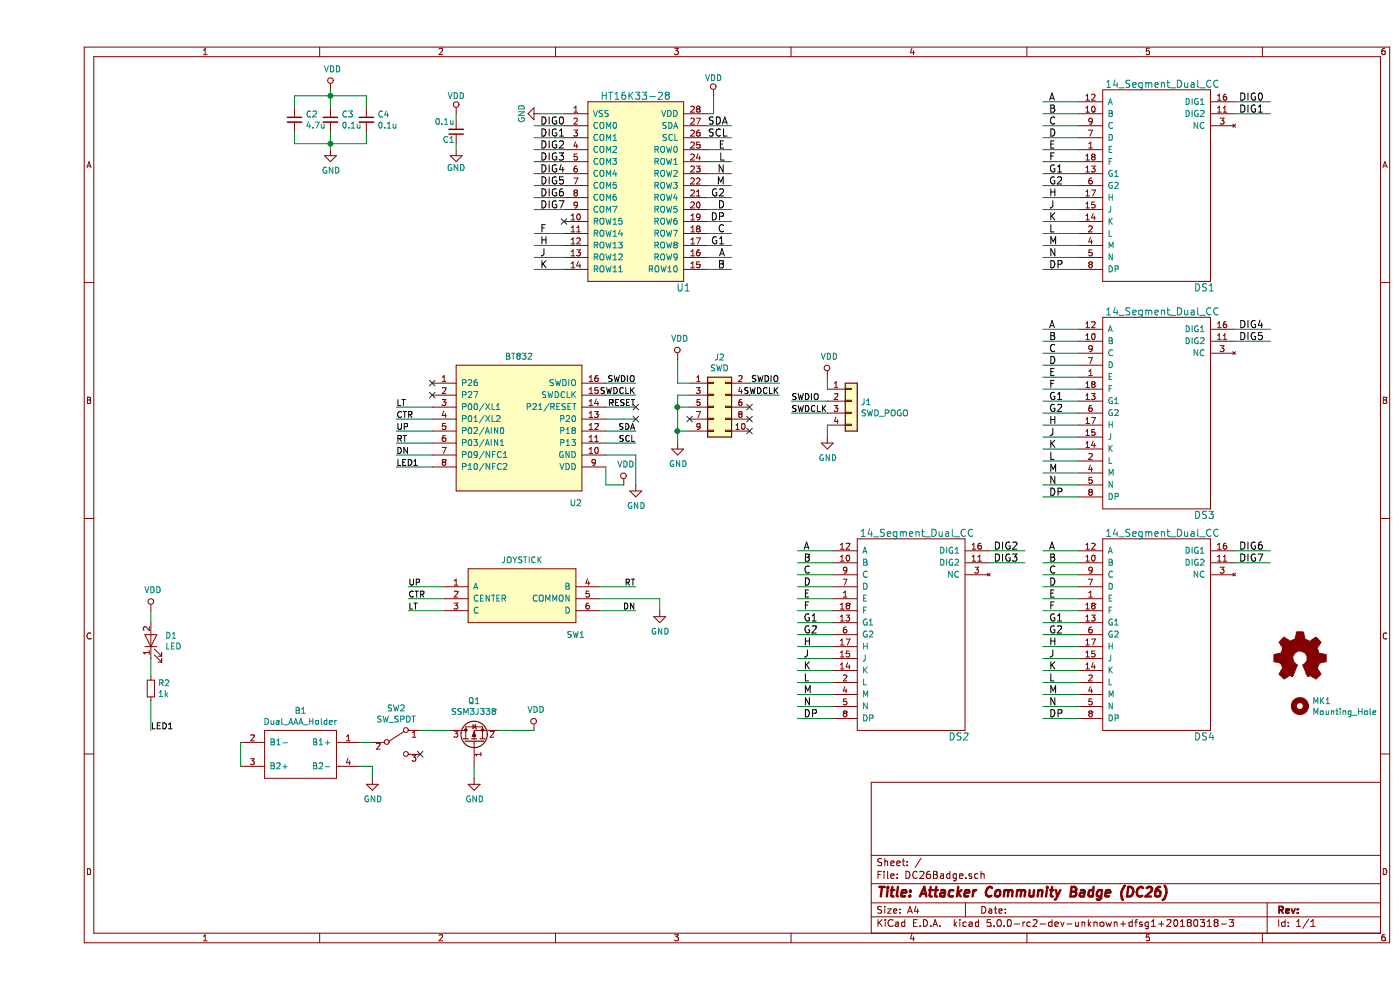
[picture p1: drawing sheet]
EESchema Schematic File Version 4
LIBS:DC26Badge-cache
EELAYER 26 0
EELAYER END
$Descr A4 11693 8268
encoding utf-8
Sheet 1 1
Title "Attacker Community Badge (DC26)"
Date ""
Rev ""
Comp ""
Comment1 ""
Comment2 ""
Comment3 ""
Comment4 ""
$EndDescr
$Comp
L dc26badge-custom:14_Segment_Dual_CC DS1
U 1 1
P 9450 1200
F 0 "DS1" H 9750 0   60  0000 C CNN
F 1 "14_Segment_Dual_CC" H 9400 1700 60  0000 C CNN
F 2 "DC26badge:DUAL_14SEG" H 9450 1200 60  0001 C CNN
F 3 "" H 9450 1200 60  0001 C CNN
	1    9450 1200
	1    0    0    -1  
$EndComp
$Comp
L dc26badge-custom:HT16K33-28 U1
U 1 1
P 5000 1550
F 0 "U1" H 5400 700 60  0000 C CNN
F 1 "HT16K33-28" H 5000 2300 60  0000 C CNN
F 2 "DC26badge:HT16K133" H 5000 1550 60  0001 C CNN
F 3 "" H 5000 1550 60  0001 C CNN
	1    5000 1550
	1    0    0    -1  
$EndComp
$Comp
L power:GND #PWR01
U 1 1
P 4200 950
F 0 "#PWR01" H 4200 700 50  0001 C CNN
F 1 "GND" H 4200 800 50  0000 C CNN
F 2 "" H 4200 950 50  0001 C CNN
F 3 "" H 4200 950 50  0001 C CNN
	1    4200 950 
	0    1    1    0   
$EndComp
Wire Wire Line
	4200 950  4400 950 
$Comp
L power:VDD #PWR02
U 1 1
P 5650 800
F 0 "#PWR02" H 5650 650 50  0001 C CNN
F 1 "VDD" H 5650 950 50  0000 C CNN
F 2 "" H 5650 800 50  0001 C CNN
F 3 "" H 5650 800 50  0001 C CNN
	1    5650 800 
	1    0    0    -1  
$EndComp
Wire Wire Line
	5600 950  5650 950 
Wire Wire Line
	5650 950  5650 800 
Wire Wire Line
	5600 1050 5800 1050
Wire Wire Line
	5600 1150 5800 1150
Text Label 5600 1050 0    60   ~ 0
SDA
Text Label 5600 1150 0    60   ~ 0
SCL
Wire Wire Line
	5600 1250 5800 1250
Wire Wire Line
	5600 1350 5800 1350
Wire Wire Line
	5600 1450 5800 1450
Wire Wire Line
	5600 1550 5800 1550
Wire Wire Line
	5600 1650 5800 1650
Wire Wire Line
	5600 1750 5800 1750
Wire Wire Line
	5600 1850 5800 1850
Wire Wire Line
	5600 1950 5800 1950
Wire Wire Line
	5600 2050 5800 2050
Wire Wire Line
	5600 2150 5800 2150
Wire Wire Line
	5600 2250 5800 2250
Wire Wire Line
	4400 1950 4150 1950
Wire Wire Line
	4400 2050 4150 2050
Wire Wire Line
	4400 2150 4150 2150
Wire Wire Line
	4400 2250 4150 2250
Text Label 5750 1250 2    60   ~ 0
E
Text Label 5750 1350 2    60   ~ 0
L
Text Label 5750 1450 2    60   ~ 0
N
Text Label 5750 1550 2    60   ~ 0
M
Text Label 5750 1650 2    60   ~ 0
G2
Text Label 5750 1750 2    60   ~ 0
D
Text Label 5750 1850 2    60   ~ 0
DP
Text Label 5750 1950 2    60   ~ 0
C
Text Label 5750 2050 2    60   ~ 0
G1
Text Label 5750 2150 2    60   ~ 0
A
Text Label 5750 2250 2    60   ~ 0
B
Text Label 4200 2250 0    60   ~ 0
K
Text Label 4200 2150 0    60   ~ 0
J
Text Label 4200 2050 0    60   ~ 0
H
Text Label 4200 1950 0    60   ~ 0
F
NoConn ~ 4400 1850
Wire Wire Line
	4400 1050 4150 1050
Wire Wire Line
	4400 1750 4150 1750
Wire Wire Line
	4150 1650 4400 1650
Wire Wire Line
	4400 1550 4150 1550
Wire Wire Line
	4150 1450 4400 1450
Wire Wire Line
	4400 1350 4150 1350
Wire Wire Line
	4400 1250 4150 1250
Wire Wire Line
	4150 1150 4400 1150
Text Label 4200 1050 0    60   ~ 0
DIG0
Text Label 4200 1150 0    60   ~ 0
DIG1
Text Label 4200 1250 0    60   ~ 0
DIG2
Text Label 4200 1350 0    60   ~ 0
DIG3
Text Label 4200 1450 0    60   ~ 0
DIG4
Text Label 4200 1550 0    60   ~ 0
DIG5
Text Label 4200 1650 0    60   ~ 0
DIG6
Text Label 4200 1750 0    60   ~ 0
DIG7
Wire Wire Line
	10000 850  10300 850 
Wire Wire Line
	10000 950  10300 950 
Wire Wire Line
	8700 850  8400 850 
Wire Wire Line
	8400 950  8700 950 
Wire Wire Line
	8700 1050 8400 1050
Wire Wire Line
	8400 1150 8700 1150
Wire Wire Line
	8700 1250 8400 1250
Wire Wire Line
	8400 1350 8700 1350
Wire Wire Line
	8400 1450 8700 1450
Wire Wire Line
	8700 1550 8400 1550
Wire Wire Line
	8400 1650 8700 1650
Wire Wire Line
	8700 1750 8400 1750
Wire Wire Line
	8400 1850 8700 1850
Wire Wire Line
	8700 1950 8400 1950
Wire Wire Line
	8400 2050 8700 2050
Wire Wire Line
	8700 2150 8400 2150
Wire Wire Line
	8700 2250 8400 2250
Text Label 8450 850  0    60   ~ 0
A
Text Label 8450 950  0    60   ~ 0
B
Text Label 8450 1050 0    60   ~ 0
C
Text Label 8450 1150 0    60   ~ 0
D
Text Label 8450 1250 0    60   ~ 0
E
Text Label 8450 1350 0    60   ~ 0
F
Text Label 8450 1450 0    60   ~ 0
G1
Text Label 8450 1550 0    60   ~ 0
G2
Text Label 8450 1650 0    60   ~ 0
H
Text Label 8450 1750 0    60   ~ 0
J
Text Label 8450 1850 0    60   ~ 0
K
Text Label 8450 1950 0    60   ~ 0
L
Text Label 8450 2050 0    60   ~ 0
M
Text Label 8450 2150 0    60   ~ 0
N
Text Label 8450 2250 0    60   ~ 0
DP
$Comp
L dc26badge-custom:14_Segment_Dual_CC DS3
U 1 1
P 9450 3100
F 0 "DS3" H 9750 1900 60  0000 C CNN
F 1 "14_Segment_Dual_CC" H 9400 3600 60  0000 C CNN
F 2 "DC26badge:DUAL_14SEG" H 9450 3100 60  0001 C CNN
F 3 "" H 9450 3100 60  0001 C CNN
	1    9450 3100
	1    0    0    -1  
$EndComp
Wire Wire Line
	10000 2750 10300 2750
Wire Wire Line
	10000 2850 10300 2850
Wire Wire Line
	8700 2750 8400 2750
Wire Wire Line
	8400 2850 8700 2850
Wire Wire Line
	8700 2950 8400 2950
Wire Wire Line
	8400 3050 8700 3050
Wire Wire Line
	8700 3150 8400 3150
Wire Wire Line
	8400 3250 8700 3250
Wire Wire Line
	8400 3350 8700 3350
Wire Wire Line
	8700 3450 8400 3450
Wire Wire Line
	8400 3550 8700 3550
Wire Wire Line
	8700 3650 8400 3650
Wire Wire Line
	8400 3750 8700 3750
Wire Wire Line
	8700 3850 8400 3850
Wire Wire Line
	8400 3950 8700 3950
Wire Wire Line
	8700 4050 8400 4050
Wire Wire Line
	8700 4150 8400 4150
Text Label 8450 2750 0    60   ~ 0
A
Text Label 8450 2850 0    60   ~ 0
B
Text Label 8450 2950 0    60   ~ 0
C
Text Label 8450 3050 0    60   ~ 0
D
Text Label 8450 3150 0    60   ~ 0
E
Text Label 8450 3250 0    60   ~ 0
F
Text Label 8450 3350 0    60   ~ 0
G1
Text Label 8450 3450 0    60   ~ 0
G2
Text Label 8450 3550 0    60   ~ 0
H
Text Label 8450 3650 0    60   ~ 0
J
Text Label 8450 3750 0    60   ~ 0
K
Text Label 8450 3850 0    60   ~ 0
L
Text Label 8450 3950 0    60   ~ 0
M
Text Label 8450 4050 0    60   ~ 0
N
Text Label 8450 4150 0    60   ~ 0
DP
$Comp
L dc26badge-custom:14_Segment_Dual_CC DS4
U 1 1
P 9450 4950
F 0 "DS4" H 9750 3750 60  0000 C CNN
F 1 "14_Segment_Dual_CC" H 9400 5450 60  0000 C CNN
F 2 "DC26badge:DUAL_14SEG" H 9450 4950 60  0001 C CNN
F 3 "" H 9450 4950 60  0001 C CNN
	1    9450 4950
	1    0    0    -1  
$EndComp
Wire Wire Line
	10000 4600 10300 4600
Wire Wire Line
	10000 4700 10300 4700
Wire Wire Line
	8700 4600 8400 4600
Wire Wire Line
	8400 4700 8700 4700
Wire Wire Line
	8700 4800 8400 4800
Wire Wire Line
	8400 4900 8700 4900
Wire Wire Line
	8700 5000 8400 5000
Wire Wire Line
	8400 5100 8700 5100
Wire Wire Line
	8400 5200 8700 5200
Wire Wire Line
	8700 5300 8400 5300
Wire Wire Line
	8400 5400 8700 5400
Wire Wire Line
	8700 5500 8400 5500
Wire Wire Line
	8400 5600 8700 5600
Wire Wire Line
	8700 5700 8400 5700
Wire Wire Line
	8400 5800 8700 5800
Wire Wire Line
	8700 5900 8400 5900
Wire Wire Line
	8700 6000 8400 6000
Text Label 8450 4600 0    60   ~ 0
A
Text Label 8450 4700 0    60   ~ 0
B
Text Label 8450 4800 0    60   ~ 0
C
Text Label 8450 4900 0    60   ~ 0
D
Text Label 8450 5000 0    60   ~ 0
E
Text Label 8450 5100 0    60   ~ 0
F
Text Label 8450 5200 0    60   ~ 0
G1
Text Label 8450 5300 0    60   ~ 0
G2
Text Label 8450 5400 0    60   ~ 0
H
Text Label 8450 5500 0    60   ~ 0
J
Text Label 8450 5600 0    60   ~ 0
K
Text Label 8450 5700 0    60   ~ 0
L
Text Label 8450 5800 0    60   ~ 0
M
Text Label 8450 5900 0    60   ~ 0
N
Text Label 8450 6000 0    60   ~ 0
DP
$Comp
L dc26badge-custom:14_Segment_Dual_CC DS2
U 1 1
P 7400 4950
F 0 "DS2" H 7700 3750 60  0000 C CNN
F 1 "14_Segment_Dual_CC" H 7350 5450 60  0000 C CNN
F 2 "DC26badge:DUAL_14SEG" H 7400 4950 60  0001 C CNN
F 3 "" H 7400 4950 60  0001 C CNN
	1    7400 4950
	1    0    0    -1  
$EndComp
Wire Wire Line
	7950 4600 8250 4600
Wire Wire Line
	7950 4700 8250 4700
Wire Wire Line
	6650 4600 6350 4600
Wire Wire Line
	6350 4700 6650 4700
Wire Wire Line
	6650 4800 6350 4800
Wire Wire Line
	6350 4900 6650 4900
Wire Wire Line
	6650 5000 6350 5000
Wire Wire Line
	6350 5100 6650 5100
Wire Wire Line
	6350 5200 6650 5200
Wire Wire Line
	6650 5300 6350 5300
Wire Wire Line
	6350 5400 6650 5400
Wire Wire Line
	6650 5500 6350 5500
Wire Wire Line
	6350 5600 6650 5600
Wire Wire Line
	6650 5700 6350 5700
Wire Wire Line
	6350 5800 6650 5800
Wire Wire Line
	6650 5900 6350 5900
Wire Wire Line
	6650 6000 6350 6000
Text Label 6400 4600 0    60   ~ 0
A
Text Label 6400 4700 0    60   ~ 0
B
Text Label 6400 4800 0    60   ~ 0
C
Text Label 6400 4900 0    60   ~ 0
D
Text Label 6400 5000 0    60   ~ 0
E
Text Label 6400 5100 0    60   ~ 0
F
Text Label 6400 5200 0    60   ~ 0
G1
Text Label 6400 5300 0    60   ~ 0
G2
Text Label 6400 5400 0    60   ~ 0
H
Text Label 6400 5500 0    60   ~ 0
J
Text Label 6400 5600 0    60   ~ 0
K
Text Label 6400 5700 0    60   ~ 0
L
Text Label 6400 5800 0    60   ~ 0
M
Text Label 6400 5900 0    60   ~ 0
N
Text Label 6400 6000 0    60   ~ 0
DP
Text Label 10250 850  2    60   ~ 0
DIG0
Text Label 10250 950  2    60   ~ 0
DIG1
Text Label 10250 2750 2    60   ~ 0
DIG4
Text Label 10250 2850 2    60   ~ 0
DIG5
Text Label 10250 4600 2    60   ~ 0
DIG6
Text Label 10250 4700 2    60   ~ 0
DIG7
Text Label 8200 4600 2    60   ~ 0
DIG2
Text Label 8200 4700 2    60   ~ 0
DIG3
$Comp
L DC26Badge-rescue:C_Small C1
U 1 1
P 3500 1100
F 0 "C1" H 3510 1170 50  0000 L CNN
F 1 "0.1u" H 3510 1020 50  0000 L CNN
F 2 "Capacitor_SMD:C_0603_1608Metric" H 3500 1100 50  0001 C CNN
F 3 "" H 3500 1100 50  0001 C CNN
	1    3500 1100
	-1   0    0    1   
$EndComp
$Comp
L power:VDD #PWR03
U 1 1
P 3500 950
F 0 "#PWR03" H 3500 800 50  0001 C CNN
F 1 "VDD" H 3500 1100 50  0000 C CNN
F 2 "" H 3500 950 50  0001 C CNN
F 3 "" H 3500 950 50  0001 C CNN
	1    3500 950 
	1    0    0    -1  
$EndComp
$Comp
L power:GND #PWR04
U 1 1
P 3500 1250
F 0 "#PWR04" H 3500 1000 50  0001 C CNN
F 1 "GND" H 3500 1100 50  0000 C CNN
F 2 "" H 3500 1250 50  0001 C CNN
F 3 "" H 3500 1250 50  0001 C CNN
	1    3500 1250
	1    0    0    -1  
$EndComp
Wire Wire Line
	3500 950  3500 1000
Wire Wire Line
	3500 1200 3500 1250
$Comp
L dc26badge-custom:BT832 U2
U 1 1
P 4050 4050
F 0 "U2" H 4500 3900 50  0000 C CNN
F 1 "BT832" H 4025 5124 50  0000 C CNN
F 2 "DC26badge:BT832" H 3850 4050 50  0001 C CNN
F 3 "" H 3850 4050 50  0001 C CNN
	1    4050 4050
	1    0    0    -1  
$EndComp
Wire Wire Line
	4750 3200 5000 3200
Wire Wire Line
	4750 3300 5000 3300
Wire Wire Line
	4750 3400 5000 3400
Wire Wire Line
	4750 3800 5000 3800
Wire Wire Line
	5000 3800 5000 4050
Wire Wire Line
	4750 3900 4750 4050
Wire Wire Line
	4750 4050 4900 4050
$Comp
L power:VDD #PWR011
U 1 1
P 4900 4050
F 0 "#PWR011" H 4900 3900 50  0001 C CNN
F 1 "VDD" H 4917 4223 50  0000 C CNN
F 2 "" H 4900 4050 50  0001 C CNN
F 3 "" H 4900 4050 50  0001 C CNN
	1    4900 4050
	1    0    0    -1  
$EndComp
$Comp
L power:GND #PWR012
U 1 1
P 5000 4050
F 0 "#PWR012" H 5000 3800 50  0001 C CNN
F 1 "GND" H 5005 3877 50  0000 C CNN
F 2 "" H 5000 4050 50  0001 C CNN
F 3 "" H 5000 4050 50  0001 C CNN
	1    5000 4050
	1    0    0    -1  
$EndComp
Text Label 5000 3200 2    50   ~ 0
SWDIO
Text Label 5000 3300 2    50   ~ 0
SWDCLK
Text Label 5000 3400 2    50   ~ 0
RESET
Wire Wire Line
	3300 3400 3000 3400
Wire Wire Line
	3300 3500 3000 3500
Wire Wire Line
	3300 3600 3000 3600
Wire Wire Line
	3300 3700 3000 3700
Wire Wire Line
	3300 3800 3000 3800
Wire Wire Line
	3400 4900 3100 4900
Wire Wire Line
	3400 5000 3100 5000
Wire Wire Line
	3400 5100 3100 5100
$Comp
L dc26badge-custom:JOYSTICK SW1
U 1 1
P 4050 5000
F 0 "SW1" H 4500 4700 50  0000 C CNN
F 1 "JOYSTICK" H 4050 5324 50  0000 C CNN
F 2 "DC26badge:JOYSTICK" H 4050 5000 50  0001 C CNN
F 3 "" H 4050 5000 50  0001 C CNN
	1    4050 5000
	1    0    0    -1  
$EndComp
Wire Wire Line
	4700 4900 5000 4900
Wire Wire Line
	5000 5100 4700 5100
Text Label 3000 3400 0    50   ~ 0
LT
Text Label 3000 3500 0    50   ~ 0
CTR
Text Label 3000 3600 0    50   ~ 0
UP
Text Label 3000 3700 0    50   ~ 0
RT
Text Label 3000 3800 0    50   ~ 0
DN
Text Label 3100 4900 0    50   ~ 0
UP
Text Label 3100 5000 0    50   ~ 0
CTR
Text Label 3100 5100 0    50   ~ 0
LT
Text Label 5000 4900 2    50   ~ 0
RT
Text Label 5000 5100 2    50   ~ 0
DN
$Comp
L power:GND #PWR013
U 1 1
P 5200 5100
F 0 "#PWR013" H 5200 4850 50  0001 C CNN
F 1 "GND" H 5205 4927 50  0000 C CNN
F 2 "" H 5200 5100 50  0001 C CNN
F 3 "" H 5200 5100 50  0001 C CNN
	1    5200 5100
	1    0    0    -1  
$EndComp
Wire Wire Line
	5200 5100 5200 5000
Wire Wire Line
	4700 5000 5200 5000
$Comp
L DC26Badge-rescue:C_Small C2
U 1 1
P 2150 1000
F 0 "C2" H 2242 1046 50  0000 L CNN
F 1 "4.7u" H 2242 955 50  0000 L CNN
F 2 "Capacitor_SMD:C_0603_1608Metric" H 2150 1000 50  0001 C CNN
F 3 "" H 2150 1000 50  0001 C CNN
	1    2150 1000
	1    0    0    -1  
$EndComp
$Comp
L DC26Badge-rescue:C_Small C3
U 1 1
P 2450 1000
F 0 "C3" H 2542 1046 50  0000 L CNN
F 1 "0.1u" H 2542 955 50  0000 L CNN
F 2 "Capacitor_SMD:C_0603_1608Metric" H 2450 1000 50  0001 C CNN
F 3 "" H 2450 1000 50  0001 C CNN
	1    2450 1000
	1    0    0    -1  
$EndComp
$Comp
L DC26Badge-rescue:C_Small C4
U 1 1
P 2750 1000
F 0 "C4" H 2842 1046 50  0000 L CNN
F 1 "0.1u" H 2842 955 50  0000 L CNN
F 2 "Capacitor_SMD:C_0603_1608Metric" H 2750 1000 50  0001 C CNN
F 3 "" H 2750 1000 50  0001 C CNN
	1    2750 1000
	1    0    0    -1  
$EndComp
$Comp
L power:VDD #PWR09
U 1 1
P 2450 750
F 0 "#PWR09" H 2450 600 50  0001 C CNN
F 1 "VDD" H 2467 923 50  0000 C CNN
F 2 "" H 2450 750 50  0001 C CNN
F 3 "" H 2450 750 50  0001 C CNN
	1    2450 750 
	1    0    0    -1  
$EndComp
$Comp
L power:GND #PWR010
U 1 1
P 2450 1250
F 0 "#PWR010" H 2450 1000 50  0001 C CNN
F 1 "GND" H 2455 1077 50  0000 C CNN
F 2 "" H 2450 1250 50  0001 C CNN
F 3 "" H 2450 1250 50  0001 C CNN
	1    2450 1250
	1    0    0    -1  
$EndComp
Wire Wire Line
	2450 1100 2450 1200
Wire Wire Line
	2450 900  2450 800 
Wire Wire Line
	2450 800  2750 800 
Wire Wire Line
	2750 800  2750 900 
Connection ~ 2450 800 
Wire Wire Line
	2450 800  2450 750 
Wire Wire Line
	2450 800  2150 800 
Wire Wire Line
	2150 800  2150 900 
Wire Wire Line
	2150 1100 2150 1200
Wire Wire Line
	2150 1200 2450 1200
Connection ~ 2450 1200
Wire Wire Line
	2450 1200 2450 1250
Wire Wire Line
	2750 1100 2750 1200
Wire Wire Line
	2750 1200 2450 1200
$Comp
L Device:LED D1
U 1 1
P 950 5350
F 0 "D1" V 988 5233 50  0000 R CNN
F 1 "LED" V 897 5233 50  0000 R CNN
F 2 "LED_SMD:LED_0603_1608Metric" H 950 5350 50  0001 C CNN
F 3 "~" H 950 5350 50  0001 C CNN
	1    950  5350
	0    -1   -1   0   
$EndComp
$Comp
L power:VDD #PWR0103
U 1 1
P 950 5100
F 0 "#PWR0103" H 950 4950 50  0001 C CNN
F 1 "VDD" H 967 5273 50  0000 C CNN
F 2 "" H 950 5100 50  0001 C CNN
F 3 "" H 950 5100 50  0001 C CNN
	1    950  5100
	1    0    0    -1  
$EndComp
Wire Wire Line
	950  5200 950  5100
$Comp
L Device:R_Small R2
U 1 1
P 950 5750
F 0 "R2" H 1009 5796 50  0000 L CNN
F 1 "1k" H 1009 5705 50  0000 L CNN
F 2 "Resistor_SMD:R_0603_1608Metric" H 950 5750 50  0001 C CNN
F 3 "~" H 950 5750 50  0001 C CNN
	1    950  5750
	1    0    0    -1  
$EndComp
Wire Wire Line
	950  5650 950  5500
Wire Wire Line
	950  5850 950  6100
Wire Wire Line
	4750 3500 5000 3500
Text Label 3000 3900 0    50   ~ 0
LED1
Text Label 950  6100 0    50   ~ 0
LED1
$Comp
L dc26badge-custom:Dual_AAA_Holder B1
U 1 1
P 2200 6300
F 0 "B1" H 2200 6665 50  0000 C CNN
F 1 "Dual_AAA_Holder" H 2200 6574 50  0000 C CNN
F 2 "DC26badge:Keystone_1022" H 2200 6300 50  0001 C CNN
F 3 "" H 2200 6300 50  0001 C CNN
	1    2200 6300
	1    0    0    -1  
$EndComp
Wire Wire Line
	1700 6200 1700 6400
$Comp
L Switch:SW_SPDT SW2
U 1 1
P 3000 6200
F 0 "SW2" H 3000 6485 50  0000 C CNN
F 1 "SW_SPDT" H 3000 6394 50  0000 C CNN
F 2 "DC26badge:JS102011SAQN" H 3000 6200 50  0001 C CNN
F 3 "" H 3000 6200 50  0001 C CNN
	1    3000 6200
	1    0    0    -1  
$EndComp
$Comp
L power:GND #PWR05
U 1 1
P 2800 6500
F 0 "#PWR05" H 2800 6250 50  0001 C CNN
F 1 "GND" H 2805 6327 50  0000 C CNN
F 2 "" H 2800 6500 50  0001 C CNN
F 3 "" H 2800 6500 50  0001 C CNN
	1    2800 6500
	1    0    0    -1  
$EndComp
Wire Wire Line
	2700 6400 2800 6400
Wire Wire Line
	2800 6400 2800 6500
Wire Wire Line
	2800 6200 2700 6200
NoConn ~ 3200 6300
$Comp
L Device:Q_PMOS_GSD Q1
U 1 1
P 3650 6200
F 0 "Q1" V 3993 6200 50  0000 C CNN
F 1 "SSM3J338" V 3902 6200 50  0000 C CNN
F 2 "Package_TO_SOT_SMD:SOT-23_Handsoldering" H 3850 6300 50  0001 C CNN
F 3 "~" H 3650 6200 50  0001 C CNN
	1    3650 6200
	0    -1   -1   0   
$EndComp
$Comp
L power:VDD #PWR07
U 1 1
P 4150 6100
F 0 "#PWR07" H 4150 5950 50  0001 C CNN
F 1 "VDD" H 4167 6273 50  0000 C CNN
F 2 "" H 4150 6100 50  0001 C CNN
F 3 "" H 4150 6100 50  0001 C CNN
	1    4150 6100
	1    0    0    -1  
$EndComp
$Comp
L power:GND #PWR06
U 1 1
P 3650 6500
F 0 "#PWR06" H 3650 6250 50  0001 C CNN
F 1 "GND" H 3655 6327 50  0000 C CNN
F 2 "" H 3650 6500 50  0001 C CNN
F 3 "" H 3650 6500 50  0001 C CNN
	1    3650 6500
	1    0    0    -1  
$EndComp
Wire Wire Line
	4150 6100 3850 6100
Wire Wire Line
	3450 6100 3200 6100
Wire Wire Line
	3650 6400 3650 6500
$Comp
L Connector_Generic:Conn_01x04 J1
U 1 1
P 6800 3350
F 0 "J1" H 6879 3342 50  0000 L CNN
F 1 "SWD_POGO" H 6879 3251 50  0000 L CNN
F 2 "DC26badge:SWD_POGO" H 6800 3350 50  0001 C CNN
F 3 "~" H 6800 3350 50  0001 C CNN
	1    6800 3350
	1    0    0    -1  
$EndComp
$Comp
L power:VDD #PWR08
U 1 1
P 6600 3150
F 0 "#PWR08" H 6600 3000 50  0001 C CNN
F 1 "VDD" H 6617 3323 50  0000 C CNN
F 2 "" H 6600 3150 50  0001 C CNN
F 3 "" H 6600 3150 50  0001 C CNN
	1    6600 3150
	1    0    0    -1  
$EndComp
$Comp
L power:GND #PWR014
U 1 1
P 6600 3650
F 0 "#PWR014" H 6600 3400 50  0001 C CNN
F 1 "GND" H 6605 3477 50  0000 C CNN
F 2 "" H 6600 3650 50  0001 C CNN
F 3 "" H 6600 3650 50  0001 C CNN
	1    6600 3650
	1    0    0    -1  
$EndComp
Wire Wire Line
	6600 3150 6600 3250
Wire Wire Line
	6600 3350 6300 3350
Wire Wire Line
	6600 3450 6300 3450
Wire Wire Line
	6600 3550 6600 3650
Text Label 6300 3350 0    50   ~ 0
SWDIO
Text Label 6300 3450 0    50   ~ 0
SWDCLK
NoConn ~ 5000 3400
$Comp
L Mechanical:Mounting_Hole MK1
U 1 1
P 10550 5900
F 0 "MK1" H 10650 5946 50  0000 L CNN
F 1 "Mounting_Hole" H 10650 5855 50  0000 L CNN
F 2 "MountingHole:MountingHole_3.2mm_M3" H 10550 5900 50  0001 C CNN
F 3 "" H 10550 5900 50  0001 C CNN
	1    10550 5900
	1    0    0    -1  
$EndComp
$Comp
L Graphic:Logo_Open_Hardware_Small #LOGO1
U 1 1
P 10550 5500
F 0 "#LOGO1" H 10550 5775 50  0001 C CNN
F 1 "Logo_Open_Hardware_Small" H 10550 5275 50  0001 C CNN
F 2 "Symbol:OSHW-Logo2_7.3x6mm_SilkScreen" H 10550 5500 50  0001 C CNN
F 3 "~" H 10550 5500 50  0001 C CNN
	1    10550 5500
	1    0    0    -1  
$EndComp
Wire Wire Line
	4750 3600 5000 3600
Wire Wire Line
	4750 3700 5000 3700
Text Label 5000 3600 2    50   ~ 0
SDA
Text Label 5000 3700 2    50   ~ 0
SCL
NoConn ~ 3300 3300
NoConn ~ 3300 3200
Wire Wire Line
	3300 3900 3000 3900
NoConn ~ 5000 3500
$Comp
L Connector_Generic:Conn_02x05_Odd_Even J2
U 1 1
P 5650 3400
F 0 "J2" H 5700 3817 50  0000 C CNN
F 1 "SWD" H 5700 3726 50  0000 C CNN
F 2 "Connector_PinHeader_1.27mm:PinHeader_2x05_P1.27mm_Vertical_SMD" H 5650 3400 50  0001 C CNN
F 3 "~" H 5650 3400 50  0001 C CNN
	1    5650 3400
	1    0    0    -1  
$EndComp
NoConn ~ 5450 3500
NoConn ~ 5950 3600
NoConn ~ 5950 3500
NoConn ~ 5950 3400
Wire Wire Line
	5950 3200 6200 3200
Wire Wire Line
	5950 3300 6200 3300
Wire Wire Line
	5450 3200 5350 3200
Wire Wire Line
	5350 3200 5350 3000
$Comp
L power:VDD #PWR0101
U 1 1
P 5350 3000
F 0 "#PWR0101" H 5350 2850 50  0001 C CNN
F 1 "VDD" H 5367 3173 50  0000 C CNN
F 2 "" H 5350 3000 50  0001 C CNN
F 3 "" H 5350 3000 50  0001 C CNN
	1    5350 3000
	1    0    0    -1  
$EndComp
$Comp
L power:GND #PWR0102
U 1 1
P 5350 3700
F 0 "#PWR0102" H 5350 3450 50  0001 C CNN
F 1 "GND" H 5355 3527 50  0000 C CNN
F 2 "" H 5350 3700 50  0001 C CNN
F 3 "" H 5350 3700 50  0001 C CNN
	1    5350 3700
	1    0    0    -1  
$EndComp
Wire Wire Line
	5450 3300 5350 3300
Wire Wire Line
	5350 3300 5350 3400
Wire Wire Line
	5450 3400 5350 3400
Connection ~ 5350 3400
Wire Wire Line
	5350 3400 5350 3600
Wire Wire Line
	5450 3600 5350 3600
Connection ~ 5350 3600
Wire Wire Line
	5350 3600 5350 3700
Text Label 6200 3200 2    50   ~ 0
SWDIO
Text Label 6200 3300 2    50   ~ 0
SWDCLK
$EndSCHEMATC
